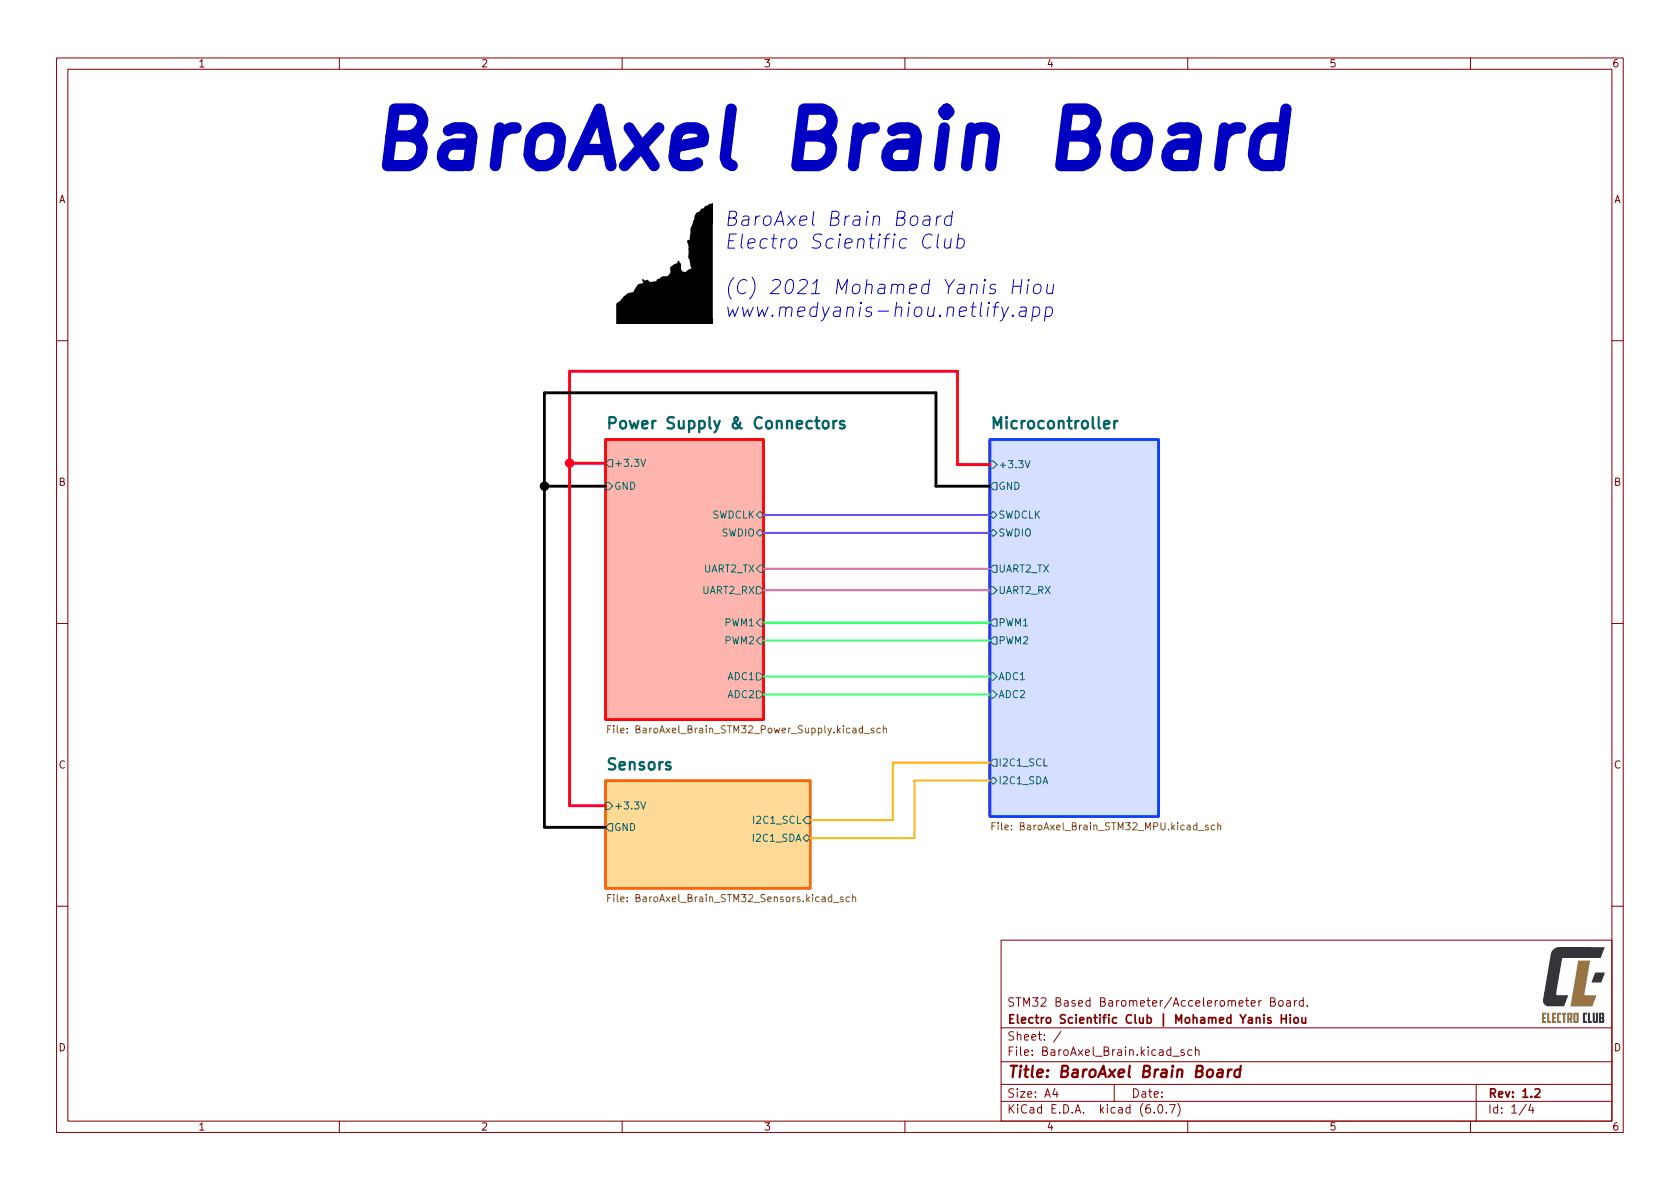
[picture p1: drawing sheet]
(kicad_sch (version 20211123) (generator eeschema)

 (paper "A4")

 (title_block
  (title "BaroAxel Brain Board")
  (rev "1.2")
  (company "Electro Scientific Club | Mohamed Yanis Hiou")
  (comment 1 "STM32 Based Barometer/Accelerometer Board."))

 (lib_symbols)

 (junction (at 96.266 85.725) (diameter 1.5) (color 0 0 0 1))
 (junction (at 100.711 81.661) (diameter 1.5) (color 255 0 30 1))

 (wire (pts (xy 135.001 90.805) (xy 175.006 90.805)) (stroke (width 0.35) (type default) (color 111 66 255 1)))
 (wire (pts (xy 100.711 81.661) (xy 100.711 142.24)) (stroke (width 0.5) (type default) (color 255 0 30 1)))
 (wire (pts (xy 96.266 69.215) (xy 165.481 69.215)) (stroke (width 0.5) (type solid) (color 0 0 0 1)))
 (wire (pts (xy 143.256 144.78) (xy 157.861 144.78)) (stroke (width 0.35) (type default) (color 255 184 12 1)))
 (wire (pts (xy 135.001 122.555) (xy 175.006 122.555)) (stroke (width 0.35) (type default) (color 53 255 162 1)))
 (wire (pts (xy 100.711 65.405) (xy 100.711 81.661)) (stroke (width 0.5) (type default) (color 255 0 30 1)))
 (wire (pts (xy 96.266 69.215) (xy 96.266 85.725)) (stroke (width 0.5) (type solid) (color 0 0 0 1)))
 (wire (pts (xy 161.671 137.795) (xy 175.006 137.795)) (stroke (width 0.35) (type default) (color 255 184 12 1)))
 (wire (pts (xy 135.001 104.14) (xy 175.006 104.14)) (stroke (width 0.35) (type default) (color 251 44 255 1)))
 (wire (pts (xy 96.266 85.725) (xy 96.266 146.05)) (stroke (width 0.5) (type solid) (color 0 0 0 1)))
 (wire (pts (xy 161.671 147.955) (xy 161.671 137.795)) (stroke (width 0.35) (type default) (color 255 184 12 1)))
 (wire (pts (xy 175.006 81.915) (xy 169.291 81.915)) (stroke (width 0.5) (type default) (color 255 0 30 1)))
 (wire (pts (xy 100.711 142.24) (xy 107.061 142.24)) (stroke (width 0.5) (type default) (color 255 0 30 1)))
 (wire (pts (xy 169.291 65.405) (xy 100.711 65.405)) (stroke (width 0.5) (type default) (color 255 0 30 1)))
 (wire (pts (xy 135.001 119.38) (xy 175.006 119.38)) (stroke (width 0.35) (type default) (color 53 255 162 1)))
 (wire (pts (xy 107.061 81.661) (xy 100.711 81.661)) (stroke (width 0.5) (type default) (color 255 0 30 1)))
 (wire (pts (xy 135.001 113.03) (xy 175.006 113.03)) (stroke (width 0.35) (type default) (color 36 255 54 1)))
 (wire (pts (xy 135.001 109.855) (xy 175.006 109.855)) (stroke (width 0.35) (type default) (color 36 255 54 1)))
 (wire (pts (xy 157.861 144.78) (xy 157.861 134.62)) (stroke (width 0.35) (type default) (color 255 184 12 1)))
 (wire (pts (xy 157.861 134.62) (xy 175.006 134.62)) (stroke (width 0.35) (type default) (color 255 184 12 1)))
 (wire (pts (xy 135.001 93.98) (xy 175.006 93.98)) (stroke (width 0.35) (type default) (color 111 66 255 1)))
 (wire (pts (xy 107.061 146.05) (xy 96.266 146.05)) (stroke (width 0.5) (type solid) (color 0 0 0 1)))
 (wire (pts (xy 165.481 85.725) (xy 165.481 69.215)) (stroke (width 0.5) (type solid) (color 0 0 0 1)))
 (wire (pts (xy 143.256 147.955) (xy 161.671 147.955)) (stroke (width 0.35) (type default) (color 255 184 12 1)))
 (wire (pts (xy 175.006 85.725) (xy 165.481 85.725)) (stroke (width 0.5) (type solid) (color 0 0 0 1)))
 (wire (pts (xy 135.001 100.33) (xy 175.006 100.33)) (stroke (width 0.35) (type default) (color 251 44 255 1)))
 (wire (pts (xy 107.061 85.725) (xy 96.266 85.725)) (stroke (width 0.5) (type default) (color 0 0 0 1)))
 (wire (pts (xy 169.291 65.405) (xy 169.291 81.915)) (stroke (width 0.5) (type default) (color 255 0 30 1)))

 (image (at 115.316 46.355) (scale 0.5)
  (data))

 (text "BaroAxel Brain Board\nElectro Scientific Club\n\n(C) 2021 Mohamed Yanis Hiou\nwww.medyanis-hiou.netlify.app" (at 128.016 56.515 0) (effects (font (size 2.5 2.5) italic) (justify left bottom)))
 (text "BaroAxel Brain Board" (at 64.77 33.02 0) (effects (font (size 10 10) (thickness 2) bold italic) (justify left bottom)))

 (sheet (at 107.061 77.47) (size 27.94 49.53) (fields_autoplaced) (stroke (width 0.5) (type solid) (color 255 0 0 1)) (fill (color 255 181 173 1.0000))
  (property "Sheet name" "Power Supply & Connectors" (id 0) (at 107.061 76.2196 0) (effects (font (size 2 2) bold) (justify left bottom)))
  (property "Sheet file" "Sheets/BaroAxel_Brain_STM32_Power_Supply.kicad_sch" (id 1) (at 107.061 127.7584 0) (effects (font (size 1.27 1.27)) (justify left top))) (pin "ADC2" output (at 135.001 122.555 0) (effects (font (size 1.27 1.27)) (justify right))) (pin "ADC1" output (at 135.001 119.38 0) (effects (font (size 1.27 1.27)) (justify right))) (pin "PWM1" input (at 135.001 109.855 0) (effects (font (size 1.27 1.27)) (justify right))) (pin "PWM2" input (at 135.001 113.03 0) (effects (font (size 1.27 1.27)) (justify right))) (pin "UART2_TX" input (at 135.001 100.33 0) (effects (font (size 1.27 1.27)) (justify right))) (pin "UART2_RX" output (at 135.001 104.14 0) (effects (font (size 1.27 1.27)) (justify right))) (pin "SWDIO" bidirectional (at 135.001 93.98 0) (effects (font (size 1.27 1.27)) (justify right))) (pin "SWDCLK" bidirectional (at 135.001 90.805 0) (effects (font (size 1.27 1.27)) (justify right))) (pin "GND" input (at 107.061 85.725 180) (effects (font (size 1.27 1.27)) (justify left)))
  (pin "+3.3V" output (at 107.061 81.661 180) (effects (font (size 1.27 1.27)) (justify left))))

 (sheet (at 175.006 77.47) (size 29.845 66.675) (fields_autoplaced) (stroke (width 0.5) (type solid) (color 14 65 255 1)) (fill (color 214 223 255 1.0000))
  (property "Sheet name" "Microcontroller" (id 0) (at 175.006 76.2196 0) (effects (font (size 2 2) bold) (justify left bottom)))
  (property "Sheet file" "Sheets/BaroAxel_Brain_STM32_MPU.kicad_sch" (id 1) (at 175.006 144.9034 0) (effects (font (size 1.27 1.27)) (justify left top))) (pin "SWDCLK" bidirectional (at 175.006 90.805 180) (effects (font (size 1.27 1.27)) (justify left))) (pin "UART2_RX" input (at 175.006 104.14 180) (effects (font (size 1.27 1.27)) (justify left))) (pin "PWM1" output (at 175.006 109.855 180) (effects (font (size 1.27 1.27)) (justify left))) (pin "PWM2" output (at 175.006 113.03 180) (effects (font (size 1.27 1.27)) (justify left))) (pin "SWDIO" bidirectional (at 175.006 93.98 180) (effects (font (size 1.27 1.27)) (justify left))) (pin "I2C1_SCL" output (at 175.006 134.62 180) (effects (font (size 1.27 1.27)) (justify left))) (pin "I2C1_SDA" bidirectional (at 175.006 137.795 180) (effects (font (size 1.27 1.27)) (justify left))) (pin "ADC1" input (at 175.006 119.38 180) (effects (font (size 1.27 1.27)) (justify left))) (pin "ADC2" input (at 175.006 122.555 180) (effects (font (size 1.27 1.27)) (justify left))) (pin "UART2_TX" output (at 175.006 100.33 180) (effects (font (size 1.27 1.27)) (justify left)))
  (pin "+3.3V" input (at 175.006 81.915 180) (effects (font (size 1.27 1.27)) (justify left))) (pin "GND" output (at 175.006 85.725 180) (effects (font (size 1.27 1.27)) (justify left))))

 (sheet (at 107.061 137.795) (size 36.195 19.05) (fields_autoplaced) (stroke (width 0.5) (type solid) (color 255 99 2 1)) (fill (color 255 218 150 1.0000))
  (property "Sheet name" "Sensors" (id 0) (at 107.061 136.5446 0) (effects (font (size 2 2) bold) (justify left bottom)))
  (property "Sheet file" "Sheets/BaroAxel_Brain_STM32_Sensors.kicad_sch" (id 1) (at 107.061 157.6034 0) (effects (font (size 1.27 1.27)) (justify left top))) (pin "I2C1_SDA" bidirectional (at 143.256 147.955 0) (effects (font (size 1.27 1.27)) (justify right))) (pin "I2C1_SCL" input (at 143.256 144.78 0) (effects (font (size 1.27 1.27)) (justify right)))
  (pin "+3.3V" input (at 107.061 142.24 180) (effects (font (size 1.27 1.27)) (justify left))) (pin "GND" output (at 107.061 146.05 180) (effects (font (size 1.27 1.27)) (justify left))))

 (sheet_instances (path "" (page "1")) (path "" (page "1")) (path "" (page "2")) (path "" (page "3")))

 (symbol_instances (path "" (reference "#FLG0101") (unit 1) (value "PWR_FLAG") (footprint "")) (path "" (reference "#FLG0102") (unit 1) (value "PWR_FLAG") (footprint "")) (path "" (reference "#FLG0103") (unit 1) (value "PWR_FLAG") (footprint "")) (path "" (reference "#FLG0104") (unit 1) (value "PWR_FLAG") (footprint "")) (path "" (reference "#PWR0101") (unit 1) (value "+5V") (footprint "")) (path "" (reference "#PWR0102") (unit 1) (value "GND") (footprint "")) (path "" (reference "#PWR0103") (unit 1) (value "GND") (footprint "")) (path "" (reference "#PWR0104") (unit 1) (value "+3.3V") (footprint "")) (path "" (reference "#PWR0105") (unit 1) (value "+3.3V") (footprint "")) (path "" (reference "#PWR0106") (unit 1) (value "+3.3V") (footprint "")) (path "" (reference "#PWR0107") (unit 1) (value "+3.3V") (footprint "")) (path "" (reference "#PWR0108") (unit 1) (value "GND") (footprint "")) (path "" (reference "#PWR0109") (unit 1) (value "GND") (footprint "")) (path "" (reference "#PWR0110") (unit 1) (value "+3.3V") (footprint "")) (path "" (reference "#PWR0111") (unit 1) (value "+5V") (footprint "")) (path "" (reference "#PWR0112") (unit 1) (value "GND") (footprint "")) (path "" (reference "#PWR0113") (unit 1) (value "GND") (footprint "")) (path "" (reference "#PWR0114") (unit 1) (value "GND") (footprint "")) (path "" (reference "#PWR0115") (unit 1) (value "+3.3V") (footprint "")) (path "" (reference "#PWR0116") (unit 1) (value "+3.3V") (footprint "")) (path "" (reference "#PWR0117") (unit 1) (value "GND") (footprint "")) (path "" (reference "#PWR0118") (unit 1) (value "+3.3V") (footprint "")) (path "" (reference "#PWR0119") (unit 1) (value "GND") (footprint "")) (path "" (reference "#PWR0120") (unit 1) (value "+3.3V") (footprint "")) (path "" (reference "#PWR0121") (unit 1) (value "GND") (footprint "")) (path "" (reference "#PWR0122") (unit 1) (value "GND") (footprint "")) (path "" (reference "#PWR0123") (unit 1) (value "+3.3V") (footprint "")) (path "" (reference "#PWR0125") (unit 1) (value "GND") (footprint "")) (path "" (reference "#PWR0126") (unit 1) (value "+3.3V") (footprint "")) (path "" (reference "#PWR0127") (unit 1) (value "+3.3VA") (footprint "")) (path "" (reference "#PWR0128") (unit 1) (value "+3.3VA") (footprint "")) (path "" (reference "#PWR0129") (unit 1) (value "GND") (footprint "")) (path "" (reference "#PWR0130") (unit 1) (value "GND") (footprint "")) (path "" (reference "#PWR0131") (unit 1) (value "GND") (footprint "")) (path "" (reference "#PWR0132") (unit 1) (value "GND") (footprint "")) (path "" (reference "#PWR0133") (unit 1) (value "GND") (footprint "")) (path "" (reference "#PWR0134") (unit 1) (value "+3.3V") (footprint "")) (path "" (reference "#PWR0135") (unit 1) (value "+3.3V") (footprint "")) (path "" (reference "#PWR0136") (unit 1) (value "+3.3V") (footprint "")) (path "" (reference "#PWR0137") (unit 1) (value "GND") (footprint "")) (path "" (reference "#PWR0138") (unit 1) (value "+3.3V") (footprint "")) (path "" (reference "#PWR0139") (unit 1) (value "GND") (footprint "")) (path "" (reference "#PWR0140") (unit 1) (value "+3.3V") (footprint "")) (path "" (reference "#PWR?") (unit 1) (value "+3.3V") (footprint "")) (path "" (reference "#PWR?") (unit 1) (value "GND") (footprint "")) (path "" (reference "C101") (unit 1) (value "100uF") (footprint "Capacitor_SMD:C_0603_1608Metric")) (path "" (reference "C102") (unit 1) (value "100uF") (footprint "Capacitor_SMD:C_0603_1608Metric")) (path "" (reference "C201") (unit 1) (value "10u") (footprint "Capacitor_SMD:C_0402_1005Metric")) (path "" (reference "C202") (unit 1) (value "100n") (footprint "Capacitor_SMD:C_0402_1005Metric")) (path "" (reference "C203") (unit 1) (value "100n") (footprint "Capacitor_SMD:C_0402_1005Metric")) (path "" (reference "C204") (unit 1) (value "1u") (footprint "Capacitor_SMD:C_0402_1005Metric")) (path "" (reference "C205") (unit 1) (value "1u") (footprint "Capacitor_SMD:C_0402_1005Metric")) (path "" (reference "C206") (unit 1) (value "10n") (footprint "Capacitor_SMD:C_0402_1005Metric")) (path "" (reference "C207") (unit 1) (value "10n") (footprint "Capacitor_SMD:C_0402_1005Metric")) (path "" (reference "C301") (unit 1) (value "10n") (footprint "Capacitor_SMD:C_0402_1005Metric")) (path "" (reference "C302") (unit 1) (value "100n") (footprint "Capacitor_SMD:C_0402_1005Metric")) (path "" (reference "C303") (unit 1) (value "100n") (footprint "Capacitor_SMD:C_0402_1005Metric")) (path "" (reference "C304") (unit 1) (value "100n") (footprint "Capacitor_SMD:C_0402_1005Metric")) (path "" (reference "C305") (unit 1) (value "2.2n") (footprint "Capacitor_SMD:C_0402_1005Metric")) (path "" (reference "D101") (unit 1) (value "B5819W") (footprint "Diode_SMD:D_1206_3216Metric")) (path "" (reference "D102") (unit 1) (value "Green") (footprint "LED_SMD:LED_0603_1608Metric")) (path "" (reference "D201") (unit 1) (value "Yellow") (footprint "LED_SMD:LED_0603_1608Metric")) (path "" (reference "D202") (unit 1) (value "Blue") (footprint "LED_SMD:LED_0603_1608Metric")) (path "" (reference "F101") (unit 1) (value "500mA") (footprint "Fuse:Fuse_0805_2012Metric")) (path "" (reference "FB101") (unit 1) (value "100 @ 100MHz") (footprint "Inductor_SMD:L_0603_1608Metric")) (path "" (reference "FB201") (unit 1) (value "120R") (footprint "Inductor_SMD:L_0603_1608Metric")) (path "" (reference "H101") (unit 1) (value "MountingHole_Pad") (footprint "MountingHole:MountingHole_4.3mm_M4_Pad_Via")) (path "" (reference "H102") (unit 1) (value "MountingHole_Pad") (footprint "MountingHole:MountingHole_4.3mm_M4_Pad_Via")) (path "" (reference "H103") (unit 1) (value "MountingHole_Pad") (footprint "MountingHole:MountingHole_4.3mm_M4_Pad_Via")) (path "" (reference "H104") (unit 1) (value "MountingHole_Pad") (footprint "MountingHole:MountingHole_4.3mm_M4_Pad_Via")) (path "" (reference "J101") (unit 1) (value "Conn_01x02") (footprint "Connector_JST:JST_XH_S2B-XH-A_1x02_P2.50mm_Horizontal")) (path "" (reference "J102") (unit 1) (value "Conn_01x04") (footprint "Connector_JST:JST_XH_S4B-XH-A_1x04_P2.50mm_Horizontal")) (path "" (reference "J103") (unit 1) (value "Conn_01x04") (footprint "Connector_JST:JST_XH_S4B-XH-A_1x04_P2.50mm_Horizontal")) (path "" (reference "J104") (unit 1) (value "Conn_01x04") (footprint "Connector_JST:JST_XH_S4B-XH-A_1x04_P2.50mm_Horizontal")) (path "" (reference "J105") (unit 1) (value "Conn_01x04") (footprint "Connector_JST:JST_XH_S4B-XH-A_1x04_P2.50mm_Horizontal")) (path "" (reference "R101") (unit 1) (value "2k2") (footprint "Resistor_SMD:R_0402_1005Metric")) (path "" (reference "R201") (unit 1) (value "10k") (footprint "Resistor_SMD:R_0402_1005Metric")) (path "" (reference "R202") (unit 1) (value "10k") (footprint "Resistor_SMD:R_0402_1005Metric")) (path "" (reference "R203") (unit 1) (value "2k2") (footprint "Resistor_SMD:R_0402_1005Metric")) (path "" (reference "R204") (unit 1) (value "2k2") (footprint "Resistor_SMD:R_0402_1005Metric")) (path "" (reference "R205") (unit 1) (value "2k2") (footprint "Resistor_SMD:R_0402_1005Metric")) (path "" (reference "R206") (unit 1) (value "2k2") (footprint "Resistor_SMD:R_0402_1005Metric")) (path "" (reference "R301") (unit 1) (value "10k") (footprint "Resistor_SMD:R_0402_1005Metric")) (path "" (reference "SW201") (unit 1) (value "SW_Push") (footprint "Button_Switch_SMD:SW_SPST_B3U-1000P-B")) (path "" (reference "SW202") (unit 1) (value "SW_SPDT") (footprint "Button_Switch_SMD:SW_SPDT_PCM12")) (path "" (reference "U101") (unit 1) (value "AMS1117-3.3") (footprint "Package_TO_SOT_SMD:SOT-223-3_TabPin2")) (path "" (reference "U201") (unit 1) (value "STM32L031G6U6") (footprint "Package_DFN_QFN:QFN-28_4x4mm_P0.5mm")) (path "" (reference "U301") (unit 1) (value "BMP280") (footprint "Package_LGA:Bosch_LGA-8_2x2.5mm_P0.65mm_ClockwisePinNumbering")) (path "" (reference "U302") (unit 1) (value "MPU-6050") (footprint "Sensor_Motion:InvenSense_QFN-24_4x4mm_P0.5mm")) (path "" (reference "X201") (unit 1) (value "ASFL1-16MHz-IJST") (footprint "Oscillator:Oscillator_SMD_SeikoEpson_SG8002LB-4Pin_5.0x3.2mm"))))
